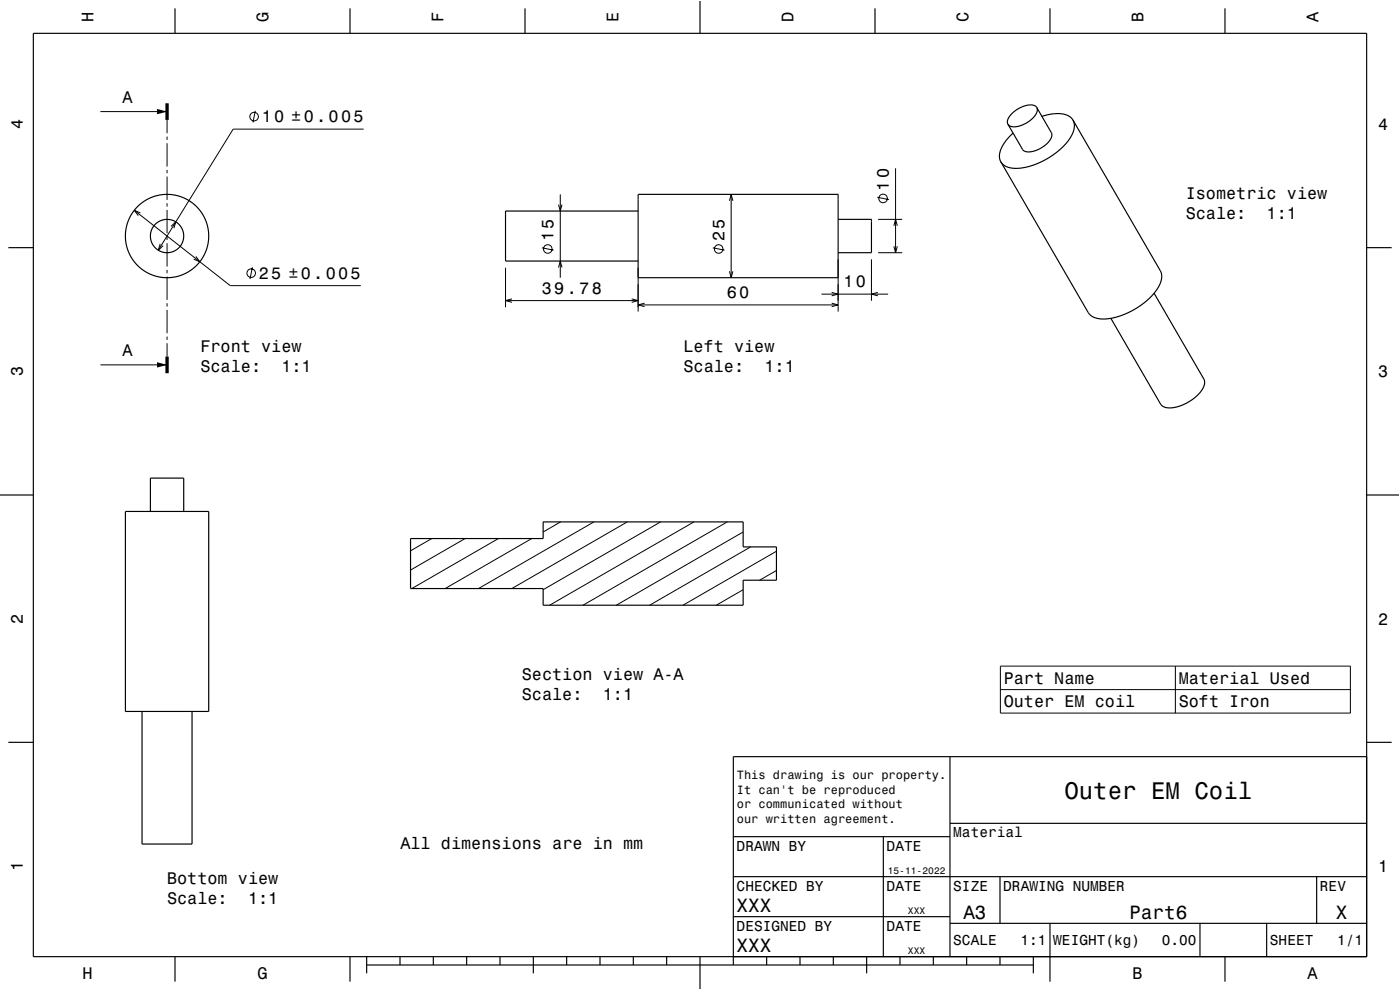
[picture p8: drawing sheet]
<svg xmlns="http://www.w3.org/2000/svg" width="420mm" height="297mm" viewBox="0 0 420 297" stroke-linecap="round" stroke-linejoin="round" font-family="sans-serif">
<g fill="none" stroke="#000" stroke-width=".3">
<path d="M30.1 33.5h20M50.1 36v4M76.6 33.2l-.7 3.5M109.1 38.7h-39.2l-22.4 36.4M50.1 41v1M50.1 43v7M50.1 51v1M50.1 53v7M168.1 58.3v25M219.4 58.3v25M263.2 59.2l3.5 .7M268.7 50.5v25.3"/>
<path d="M40.3 63.1l28.8 22.6h39.1M42.1 63.9l-1.8-.8 1.2 1.6M48.1 73.2l-.6 1.9 1.4-1.4M50.1 61v1M50.1 63v7M50.1 71v1M50.1 73v7M51.3 67.9l1.4-1.3-.5 1.9M58.7 76.9l1.2 1.6-1.8-.8M162.6 74.3l3.5 .7M167.6 61.4l.5 1.9 .5-1.9M213.9 74.3l3.5 .7"/>
<path d="M218.8 60.2l.6-1.9 .5 1.9M251.4 77.8v15.7M261.4 77.8v12.4M263.4 75.8h7.3M263.4 65.8h7.3M268.2 67.7l.5-1.9 .5 1.9M268.2 73.9l.5 1.9 .5-1.9M50.1 81v1M50.1 83v7M50.1 91v1M50.1 93v7M75.7 80.2l-.7 3.5"/>
<path d="M151.7 80.3v11.9M151.7 90.2h39.7M153.6 89.7l-1.9 .5 1.9 .5M167.6 80.2l.5-1.9 .5 1.9M189.5 89.7l1.9 .5-1.9 .5M191.4 80.3v13.2M191.4 91.5h60M193.4 91l-2 .5 2 .5M218.8 81.4l.6 1.9 .5-1.9M246.4 88.2h20M249.5 91l1.9 .5-1.9 .5M249.5 87.7l1.9 .5-1.9 .6"/>
<path d="M263.4 87.7l-2 .5 2 .6M30.1 109.5h20M50.1 101v1M50.1 103v4M168.2 156.6l-5.3 3M178.2 156.6l-34.6 20M188.2 156.6l-34.6 20M198.2 156.6l-35.3 20.3M208.2 156.6l-43.3 25M218.2 156.6l-43.3 25M222.9 159.6l-38 22M129.5 161.6l-6.3 3.6"/>
<path d="M139.5 161.6l-16.3 9.4M149.5 161.6l-25.9 15M159.5 161.6l-25.9 15M222.9 176.9l-8 4.7M225.2 164.1l-30.3 17.5M232.9 171.1l-5 3M232.9 165.4l-28 16.2M300.1 199.8h105v14.1h-105zM352.6 199.8v14.1M300.1 206.9h105"/>
<circle cx="76.2" cy="35" r="1.28"/>
<circle cx="264.9" cy="59.5" r="1.28"/>
<circle cx="164.3" cy="74.7" r="1.28"/>
<circle cx="215.6" cy="74.7" r="1.28"/>
<circle cx="75.4" cy="81.9" r="1.28"/>
</g>
<g fill="none" stroke="#000" stroke-width=".35">
<path d="M10 10h400v277h-400zM52.5 2.5v7.5M105 2.5v7.5M157.5 2.5v7.5M210 0v10M262.5 2.5v7.5M315 2.5v7.5M367.5 2.5v7.5M303.9 39.9l-2.1 2.3-1.5 2.4-.5 2.3 .5 1.7M311 32.3a3.6 3.6 0 0 1-1.9 3.8l-2.1 1.3a3.8 3.8 0 0 1-4.6-.1M311 32.3a3.6 3.6 0 0 0-4.3-.3l-2.2 1.2a3.8 3.8 0 0 0-2.1 4.1M311 32.3l4.4 7.5a3.6 3.6 0 0 1-1.9 3.8l-2.2 1.3a3.8 3.8 0 0 1-4.6-.1l-4.3-7.5"/>
<path d="M312.6 34.9l3.2-.7 2.6-.1 2.2 .7 1.3 1.2M321.9 36l.4 1.2-.1 1.4-.5 1.5-.9 1.7-2.6 2.9-3.9 2.9-4.3 1.9-4.2 1h-1.9l-1.6-.4-1.2-.6-.8-.9M321.9 36l26.5 45.8 .1 1.1-.2 1.5-1.5 2.9-2.6 2.7-3.7 2.7-4.3 2-3.6 .9-2 .1-1.5-.2-1.4-.5-.9-.7-26.5-45.7M191.4 58.3h60v25h-60zM2.5 74.3h7.5M191.4 63.3h-39.7v15h39.7M251.4 65.8h10v10h-10M410 74.3h7.5M346.2 88l14.9 25.7a4.3 4.3 0 0 1-1.7 4.8l-2.1 1.6-2.2 1.2-2.4 .9-2.2 .2a2.79 2.79 0 0 1-2.3-1.2l-14.9-25.7M0 148.5h10M37.6 153.4h25v60h-25zM45.1 153.4v-10h10v10"/>
<path d="M410 148.5h10M123.2 161.6h39.7v-5h60v7.5h10v10h-10v7.5h-60v-5h-39.7zM42.6 213.4v39.8h15v-39.8M2.5 222.7h7.5M285 227v60M410 222.7h7.5M410 227h-190v62.5M220 251h65M265 251v36M285 247h125M220 275h65M220 263h190"/>
<path d="M285 277h125M300 263v14M315 277v17.5M360 277v10M380 277v10M395 263v14M52.5 287v7.5M105 287v7.5M110 289.5h200M110 287v5M120 287v2.5M130 287v2.5"/>
<path d="M140 287v2.5M150 287v2.5M160 287v5M170 287v2.5M180 287v2.5M190 287v2.5M200 287v2.5M210 287v10M230 287v2.5M240 287v2.5M250 287v2.5M260 287v5"/>
<path d="M270 287v2.5M280 287v2.5M290 287v2.5M300 287v2.5M310 287v5M367.5 287v7.5"/>
<circle cx="50.1" cy="70.8" r="12.5"/>
<circle cx="50.1" cy="70.8" r="5"/>
</g>
<path d="M50.1 31v5M50.1 107v5" fill="none" stroke="#000" stroke-width="1" stroke-linecap="butt"/>
<g fill="#000">
<path d="M47.1 32.7l3 .8-3 .8z" fill-rule="evenodd"/>
<path d="M47.1 108.7l3 .8-3 .8z" fill-rule="evenodd"/>
</g>
<path d="M0 0h420v297h-420" fill="none" stroke="#fff" stroke-width=".3"/>
<text font-size="7.2" x="319.3" y="239.6">Outer EM Coil</text>
<g font-size="5.8">
<text x="221" y="273.6">XXX</text>
<text x="289" y="275.6">A3</text>
<text x="338.8" y="275.6">Part6</text>
<text x="400.8" y="275.6">X</text>
<text x="221" y="285.6">XXX</text>
</g>
<g font-size="5">
<text x="28.1" y="6.5" transform="rotate(-90 28.1 6.5)">H</text>
<text x="80.6" y="6.5" transform="rotate(-90 80.6 6.5)">G</text>
<text x="133.1" y="6.5" transform="rotate(-90 133.1 6.5)">F</text>
<text x="185.6" y="6.5" transform="rotate(-90 185.6 6.5)">E</text>
<text x="238.1" y="6.5" transform="rotate(-90 238.1 6.5)">D</text>
<text x="290.6" y="6.5" transform="rotate(-90 290.6 6.5)">C</text>
<text x="343.1" y="6.5" transform="rotate(-90 343.1 6.5)">B</text>
<text x="395.6" y="6.5" transform="rotate(-90 395.6 6.5)">A</text>
<text x="36.8" y="30.9">A</text>
<text x="6.8" y="38.7" transform="rotate(-90 6.8 38.7)">4</text>
<text x="78.5" y="36.7">10 ±0.005</text>
<text x="413.5" y="39">4</text>
<text x="266.7" y="57.2" transform="rotate(-90 266.7 57.2)">10</text>
<text x="355.7" y="59.6">Isometric view</text>
<text x="355.7" y="65.7">Scale:</text>
<text x="380" y="65.7">1:1</text>
<text x="166.1" y="72.4" transform="rotate(-90 166.1 72.4)">15</text>
<text x="217.4" y="72.4" transform="rotate(-90 217.4 72.4)">25</text>
<text x="77.6" y="83.7">25 ±0.005</text>
<text x="162.6" y="88.2">39.78</text>
<text x="218.1" y="89.5">60</text>
<text x="253.1" y="86.2">10</text>
<text x="36.8" y="106.8">A</text>
<text x="60.1" y="105.7">Front view</text>
<text x="205" y="105.7">Left view</text>
<text x="6.8" y="112.9" transform="rotate(-90 6.8 112.9)">3</text>
<text x="60.1" y="111.7">Scale:</text>
<text x="84.4" y="111.7">1:1</text>
<text x="205" y="111.7">Scale:</text>
<text x="229.3" y="111.7">1:1</text>
<text x="413.5" y="113.2">3</text>
<text x="6.8" y="187.1" transform="rotate(-90 6.8 187.1)">2</text>
<text x="413.5" y="187.4">2</text>
<text x="156.5" y="203.9">Section view A-A</text>
<text x="156.5" y="210">Scale:</text>
<text x="180.8" y="210">1:1</text>
<text x="301.1" y="205.2">Part Name</text>
<text x="353.6" y="205.2">Material Used</text>
<text x="301.1" y="212.2">Outer EM coil</text>
<text x="353.6" y="212.2">Soft Iron</text>
<text x="120.1" y="254.7">All dimensions are in mm</text>
<text x="6.8" y="261.3" transform="rotate(-90 6.8 261.3)">1</text>
<text x="413.5" y="261.6">1</text>
<text x="50.1" y="265.1">Bottom view</text>
<text x="50.1" y="271.1">Scale:</text>
<text x="74.4" y="271.1">1:1</text>
<text x="24.7" y="293.8">H</text>
<text x="77.2" y="293.8">G</text>
<text x="339.7" y="293.8">B</text>
<text x="392.2" y="293.8">A</text>
</g>
<g font-size="4.3">
<text x="286" y="251.2">Material</text>
<text x="221" y="255.2">DRAWN BY</text>
<text x="266" y="255.2">DATE</text>
<text x="221" y="267.2">CHECKED BY</text>
<text x="266" y="267.2">DATE</text>
<text x="286" y="267.2">SIZE</text>
<text x="301" y="267.2">DRAWING NUMBER</text>
<text x="396" y="267.2">REV</text>
<text x="221" y="279.2">DESIGNED BY</text>
<text x="266" y="279.2">DATE</text>
<text x="286" y="283.6">SCALE</text>
<text x="306.2" y="283.6">1:1</text>
<text x="316" y="283.6">WEIGHT(kg)</text>
<text x="348.6" y="283.6">0.00</text>
<text x="381" y="283.6">SHEET</text>
<text x="401.2" y="283.6">1/1</text>
</g>
<g font-size="3.6">
<text x="221.1" y="233.8">This drawing is our property.</text>
<text x="221.1" y="238.1">It can't be reproduced</text>
<text x="221.1" y="242.5">or communicated without</text>
<text x="221.1" y="246.8">our written agreement.</text>
</g>
<g font-size="2.9">
<text x="266.3" y="262.3">15-11-2022</text>
<text x="272.4" y="274.3">XXX</text>
<text x="272.4" y="286.3">XXX</text>
</g>
</svg>
